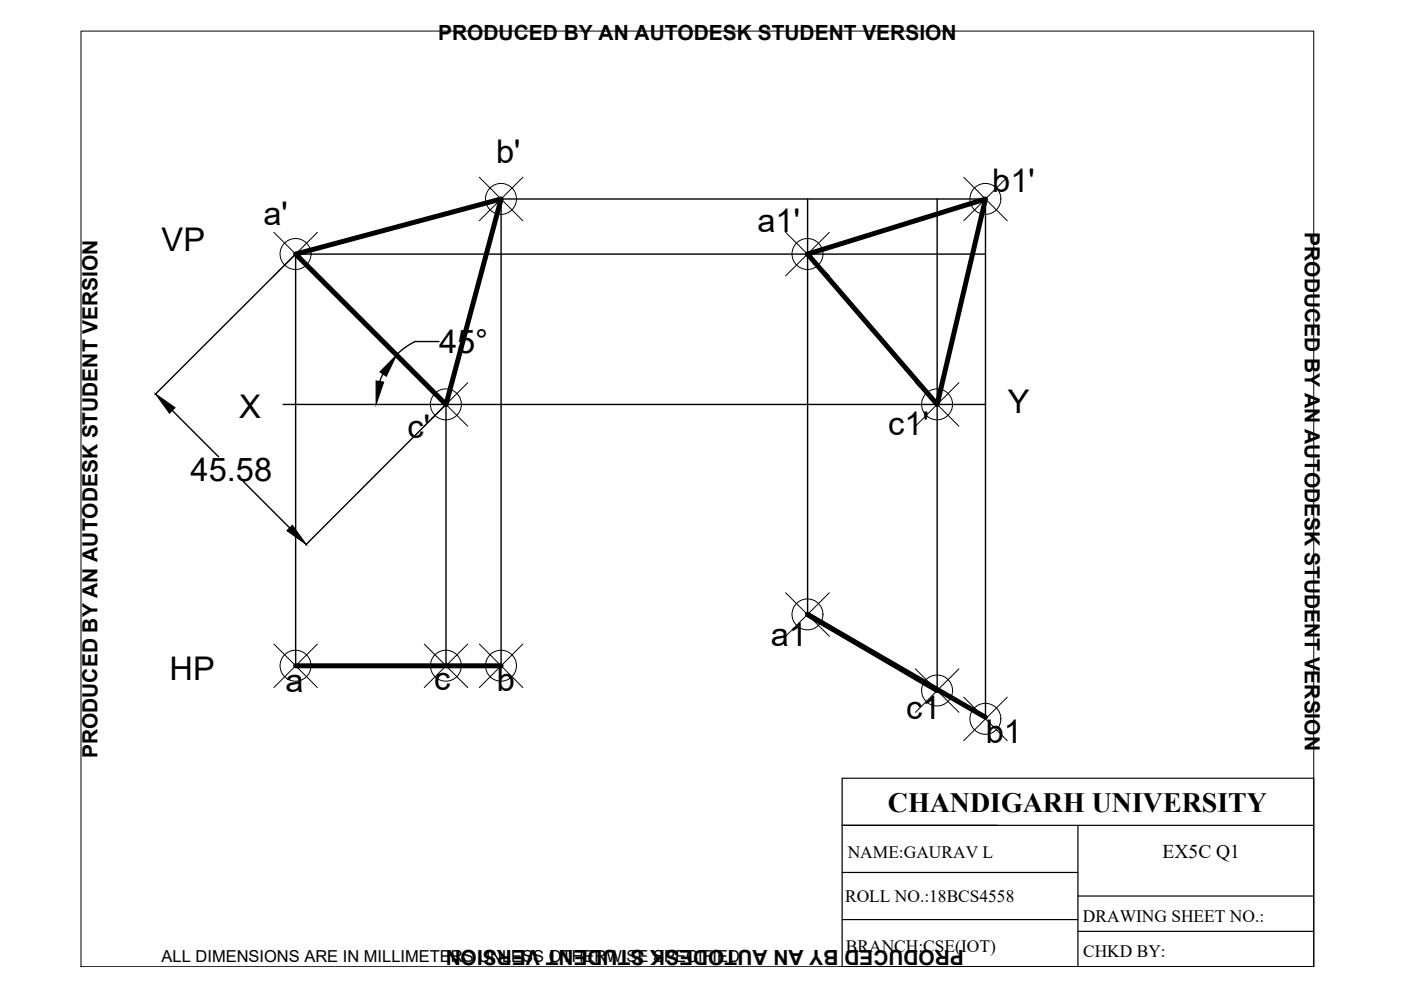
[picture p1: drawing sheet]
<svg xmlns="http://www.w3.org/2000/svg" width="297mm" height="210mm" viewBox="0 0 297 210" stroke-linecap="round" stroke-linejoin="round" font-family="sans-serif">
<!-- layer: thick continuous -->
<g fill="none" stroke="#000" stroke-width=".3">
<path d="M62.6 53.9l-29.7 29.7M171.2 42.2v88.1M198.7 42.2v104.2M208.9 53.9h-146.2v87.3M81.2 79.3l-.7 1.6M88.1 72.4l-1.9 1-2.2 1.8M88.1 72.4h5M36.5 87l9.8 9.8M60 85.8h148.9M94.5 85.8l-29.7 29.8M94.6 85.8v55.4M51.6 102.1l9.8 9.8"/>
<path d="M106.2 141.2v-99h102.7v109.9"/>
</g>
<path d="M62.7 53.9l43.5-11.7-11.6 43.6zM171.2 53.9l37.7-11.7-10.2 43.6zM62.7 141.2h43.5M198.7 146.4l-27.5-16.1 37.7 21.8" fill="none" stroke="#000" stroke-width="1.1"/>
<path d="M84.1 75.3l-2.2 4.5-1.4-.9zM33 83.6l4.1 2.8-1.2 1.2zM79.7 80.8l1.7 .2-1.7 4.8zM60.8 112.5l1.2-1.1 2.9 4z" fill="#000" stroke="#000" stroke-width=".21"/>
<g fill="none" stroke="#000" stroke-width=".21">
<path d="M17.2 6.6h261.3v198.4h-261.3zM101.6 37.6l9.3 9.2M110.9 37.6l-9.3 9.2M204.3 37.6l9.3 9.2M213.6 37.6l-9.3 9.2M58.1 49.3l9.2 9.2M67.3 49.3l-9.2 9.2M166.6 49.3l9.2 9.2M175.8 49.3l-9.2 9.2M89.9 81.1l9.3 9.3M99.2 81.1l-9.3 9.3M194.1 81.1l9.2 9.3"/>
<path d="M203.3 81.1l-9.2 9.3M58.1 136.6l9.2 9.2M67.3 136.6l-9.2 9.2M89.9 136.6l9.3 9.2M99.2 136.6l-9.3 9.2M101.6 136.6l9.3 9.2M110.9 136.6l-9.3 9.2M166.6 125.7l9.2 9.2M175.8 125.7l-9.2 9.2M194.1 141.8l9.2 9.2M203.3 141.8l-9.2 9.2M204.3 147.8l9.3 9.2"/>
<path d="M213.6 147.8l-9.3 9.2"/>
<circle cx="62.7" cy="53.9" r="3.3"/>
<circle cx="106.2" cy="42.2" r="3.3"/>
<circle cx="171.2" cy="53.9" r="3.3"/>
<circle cx="208.9" cy="42.2" r="3.3"/>
<circle cx="94.5" cy="85.7" r="3.3"/>
<circle cx="198.7" cy="85.7" r="3.3"/>
<circle cx="171.2" cy="130.3" r="3.3"/>
<circle cx="62.7" cy="141.1" r="3.3"/>
<circle cx="94.5" cy="141.1" r="3.3"/>
<circle cx="106.2" cy="141.1" r="3.3"/>
<circle cx="198.7" cy="146.4" r="3.3"/>
<circle cx="208.9" cy="152.4" r="3.3"/>
</g>
<!-- layer: 0 -->
<path d="M178.5 165h100v40h-100zM178.5 175h100M228.5 175v30M178.5 195h50M178.5 185h50M228.5 190h50M228.5 197.5h50" fill="none" stroke="#000" stroke-width=".25"/>
<g font-size="6.9">
<text x="105.2" y="34.6">b'</text>
<text x="210.4" y="40.7">b1'</text>
<text x="55.9" y="47.7">a'</text>
<text x="34.3" y="53.2">VP</text>
<text x="160.6" y="49.1">a1'</text>
<text x="93.1" y="74.8">45°</text>
<text x="50.7" y="88.5">X</text>
<text x="213.7" y="87.6">Y</text>
<text x="86.4" y="92.8">c'</text>
<text x="188.3" y="92.3">c1'</text>
<text x="40.4" y="101.9">45.58</text>
<text x="163.4" y="136.9">a1</text>
<text x="36" y="144.1">HP</text>
<text x="60.6" y="146.8">a</text>
<text x="92" y="146.2">c</text>
<text x="105.4" y="146.5">b</text>
<text x="192.1" y="152.3">c1</text>
<text x="209" y="157.5">b1</text>
</g>
<text font-size="5.9" x="188.2" y="172.2">CHANDIGARH UNIVERSITY</text>
<g font-size="4.4">
<text x="92.9" y="8.5">PRODUCED BY AN AUTODESK STUDENT VERSION</text>
<text x="276.6" y="49.3" transform="rotate(90 276.6 49.3)">PRODUCED BY AN AUTODESK STUDENT VERSION</text>
<text x="20.6" y="160.7" transform="rotate(-90 20.6 160.7)">PRODUCED BY AN AUTODESK STUDENT VERSION</text>
<text x="204.4" y="201.5" transform="rotate(180 204.4 201.5)">PRODUCED BY AN AUTODESK STUDENT VERSION</text>
</g>
<text font-size="4.1" x="246.5" y="182">EX5C Q1</text>
<g font-size="3.7">
<text x="179.7" y="182">NAME:GAURAV L</text>
<text x="179.2" y="191.2">ROLL NO.:18BCS4558</text>
<text x="229.6" y="195.4">DRAWING SHEET NO.:</text>
<text x="179.4" y="201.9">BRANCH:CSE(IOT)</text>
<text x="229.6" y="202.8">CHKD BY:</text>
</g>
<text font-size="3.5" x="34.3" y="203.9">ALL DIMENSIONS ARE IN MILLIMETERS UNLESS OTHERWISE SPECIFIED</text>
</svg>
